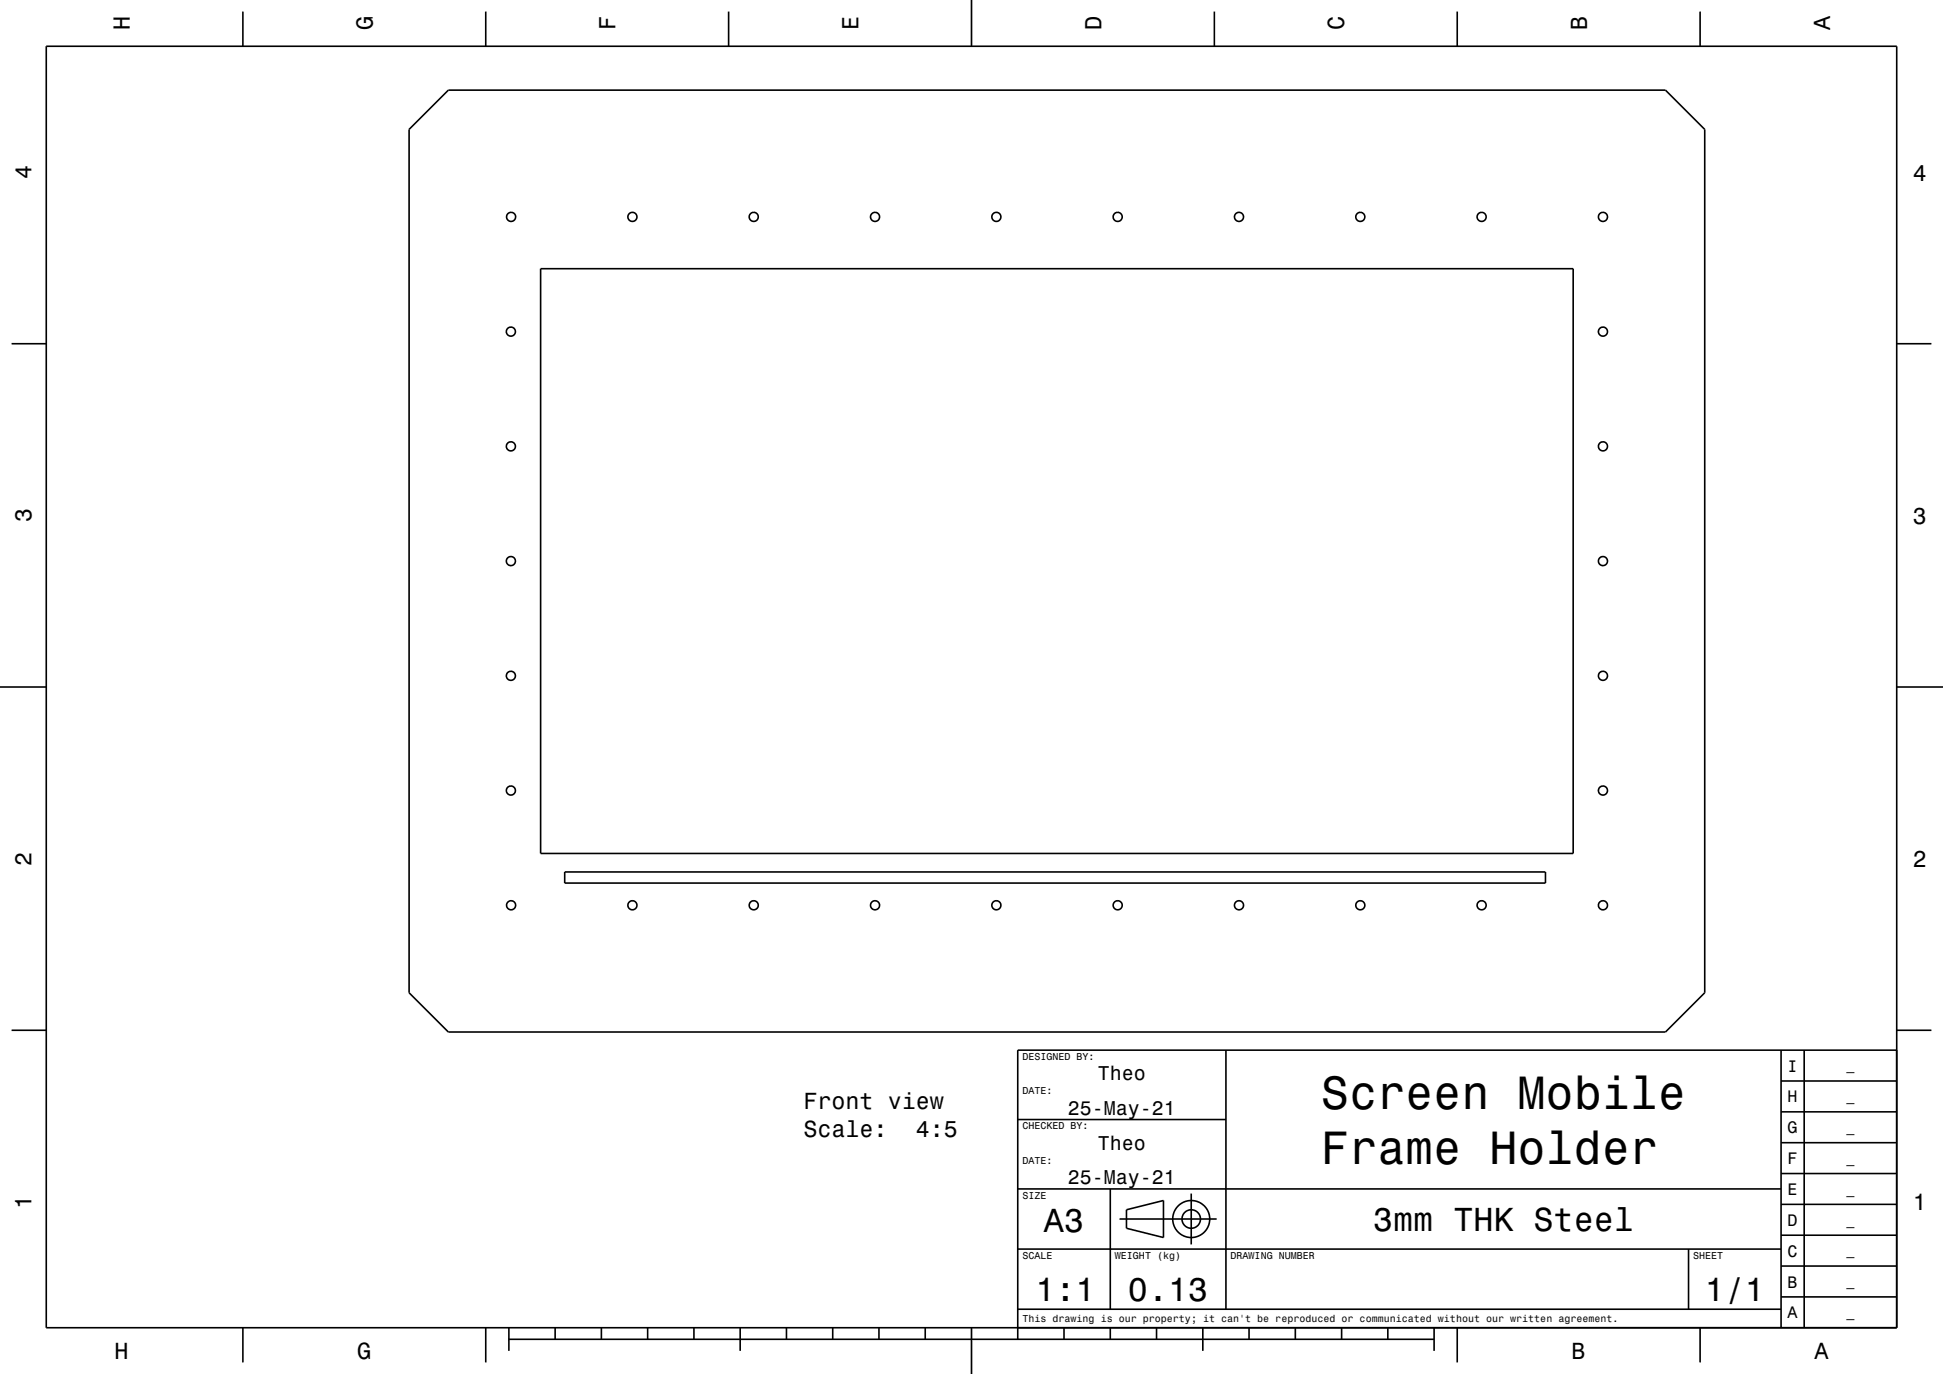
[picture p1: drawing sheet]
<svg xmlns="http://www.w3.org/2000/svg" width="420mm" height="297mm" viewBox="0 0 420 297" stroke-linecap="round" stroke-linejoin="round" font-family="sans-serif">
<g fill="none" stroke="#000" stroke-width=".35">
<path d="M10 10h400v277h-400zM52.5 2.5v7.5M105 2.5v7.5M157.5 2.5v7.5M210 0v10M262.5 2.5v7.5M315 2.5v7.5M367.5 2.5v7.5M88.4 28l8.5-8.5h263.1l8.5 8.5v186.6l-8.5 8.5h-263.1l-8.5-8.5zM116.9 58.1h223.2v126.4h-223.2zM2.5 74.3h7.5M410 74.3h7.5"/>
<path d="M0 148.5h10M410 148.5h10M122.1 188.5h212v2.4h-212zM2.5 222.7h7.5M265 227v56M385 233.7h25M385 227v60M390 227v60M410 222.7h7.5M410 227h-190v62.5M220 257h165M220 242h45"/>
<path d="M240 257v26M257.5 258v11M385 253.7h25M385 247h25M385 240.3h25M220 270h165M242 263.5h21M243.5 261.5l8-2v8l-8-2zM365 270v13M385 273.7h25M385 267h25M385 260.3h25"/>
<path d="M52.5 287v7.5M105 287v7.5M110 289.5h200M110 287v5M120 287v2.5M130 287v2.5M140 287v2.5M150 287v2.5M160 287v5M170 287v2.5M180 287v2.5M190 287v2.5"/>
<path d="M200 287v2.5M210 287v10M220 283h165M230 287v2.5M240 287v2.5M250 287v2.5M260 287v5M270 287v2.5M280 287v2.5M290 287v2.5M300 287v2.5M310 287v5"/>
<path d="M315 287v7.5M367.5 287v7.5M385 280.3h25"/>
<circle cx="110.5" cy="46.9" r=".98"/>
<circle cx="136.7" cy="46.9" r=".98"/>
<circle cx="162.9" cy="46.9" r=".98"/>
<circle cx="189.2" cy="46.9" r=".98"/>
<circle cx="215.4" cy="46.9" r=".98"/>
<circle cx="241.6" cy="46.9" r=".98"/>
<circle cx="267.8" cy="46.9" r=".98"/>
<circle cx="294" cy="46.9" r=".98"/>
<circle cx="320.3" cy="46.9" r=".98"/>
<circle cx="346.5" cy="46.9" r=".98"/>
<circle cx="110.4" cy="71.7" r=".98"/>
<circle cx="346.5" cy="71.7" r=".98"/>
<circle cx="110.4" cy="96.5" r=".98"/>
<circle cx="346.5" cy="96.5" r=".98"/>
<circle cx="110.4" cy="121.3" r=".98"/>
<circle cx="346.5" cy="121.3" r=".98"/>
<circle cx="110.4" cy="146.1" r=".98"/>
<circle cx="346.5" cy="146.1" r=".98"/>
<circle cx="110.4" cy="170.9" r=".98"/>
<circle cx="346.5" cy="170.9" r=".98"/>
<circle cx="110.5" cy="195.7" r=".98"/>
<circle cx="136.7" cy="195.7" r=".98"/>
<circle cx="162.9" cy="195.7" r=".98"/>
<circle cx="189.2" cy="195.7" r=".98"/>
<circle cx="215.4" cy="195.7" r=".98"/>
<circle cx="241.6" cy="195.7" r=".98"/>
<circle cx="267.8" cy="195.7" r=".98"/>
<circle cx="294" cy="195.7" r=".98"/>
<circle cx="320.3" cy="195.7" r=".98"/>
<circle cx="346.5" cy="195.7" r=".98"/>
<circle cx="257.5" cy="263.5" r="2"/>
<circle cx="257.5" cy="263.5" r="4"/>
</g>
<g font-size="10.1">
<text x="285.5" y="239.6">Screen Mobile</text>
<text x="285.5" y="251.7">Frame Holder</text>
</g>
<g font-size="7.2">
<text x="225.7" y="266.3">A3</text>
<text x="296.8" y="266.1">3mm THK Steel</text>
<text x="223.8" y="281.3">1:1</text>
<text x="243.8" y="281.3">0.13</text>
<text x="368.5" y="281.3">1/1</text>
</g>
<g font-size="5">
<text x="28.1" y="6.5" transform="rotate(-90 28.1 6.5)">H</text>
<text x="80.6" y="6.5" transform="rotate(-90 80.6 6.5)">G</text>
<text x="133.1" y="6.5" transform="rotate(-90 133.1 6.5)">F</text>
<text x="185.6" y="6.5" transform="rotate(-90 185.6 6.5)">E</text>
<text x="238.1" y="6.5" transform="rotate(-90 238.1 6.5)">D</text>
<text x="290.6" y="6.5" transform="rotate(-90 290.6 6.5)">C</text>
<text x="343.1" y="6.5" transform="rotate(-90 343.1 6.5)">B</text>
<text x="395.6" y="6.5" transform="rotate(-90 395.6 6.5)">A</text>
<text x="6.8" y="38.7" transform="rotate(-90 6.8 38.7)">4</text>
<text x="413.5" y="39">4</text>
<text x="6.8" y="112.9" transform="rotate(-90 6.8 112.9)">3</text>
<text x="413.5" y="113.2">3</text>
<text x="6.8" y="187.1" transform="rotate(-90 6.8 187.1)">2</text>
<text x="413.5" y="187.4">2</text>
<text x="173.7" y="239.7">Front view</text>
<text x="173.7" y="245.8">Scale:</text>
<text x="198" y="245.8">4:5</text>
<text x="6.8" y="261.3" transform="rotate(-90 6.8 261.3)">1</text>
<text x="413.5" y="261.6">1</text>
<text x="24.7" y="293.8">H</text>
<text x="77.2" y="293.8">G</text>
<text x="339.7" y="293.8">B</text>
<text x="392.2" y="293.8">A</text>
</g>
<g font-size="4.3">
<text x="237.3" y="233.5">Theo</text>
<text x="230.8" y="241">25-May-21</text>
<text x="237.3" y="248.5">Theo</text>
<text x="230.8" y="256">25-May-21</text>
</g>
<g font-size="3.6">
<text x="386.4" y="231.6">I</text>
<text x="386.4" y="238.3">H</text>
<text x="386.4" y="245">G</text>
<text x="386.4" y="251.6">F</text>
<text x="386.4" y="258.3">E</text>
<text x="386.4" y="265">D</text>
<text x="386.4" y="271.6">C</text>
<text x="386.4" y="278.3">B</text>
<text x="386.4" y="285">A</text>
</g>
<g font-size="2.9">
<text x="399.1" y="231.4">_</text>
<text x="399.1" y="238">_</text>
<text x="399.1" y="244.7">_</text>
<text x="399.1" y="251.4">_</text>
<text x="399.1" y="258">_</text>
<text x="399.1" y="264.7">_</text>
<text x="399.1" y="271.4">_</text>
<text x="399.1" y="278">_</text>
<text x="399.1" y="284.7">_</text>
</g>
<g font-size="2.2">
<text x="221" y="229.1">DESIGNED BY:</text>
<text x="221" y="236.6">DATE:</text>
<text x="221" y="244.1">CHECKED BY:</text>
<text x="221" y="251.6">DATE:</text>
<text x="221" y="259.1">SIZE</text>
<text x="221" y="272.1">SCALE</text>
<text x="241" y="272.1">WEIGHT (kg)</text>
<text x="266" y="272.1">DRAWING NUMBER</text>
<text x="366" y="272.1">SHEET</text>
<text x="221" y="285.8">This drawing is our property; it can't be reproduced or communicated without our written agreement.</text>
</g>
</svg>
